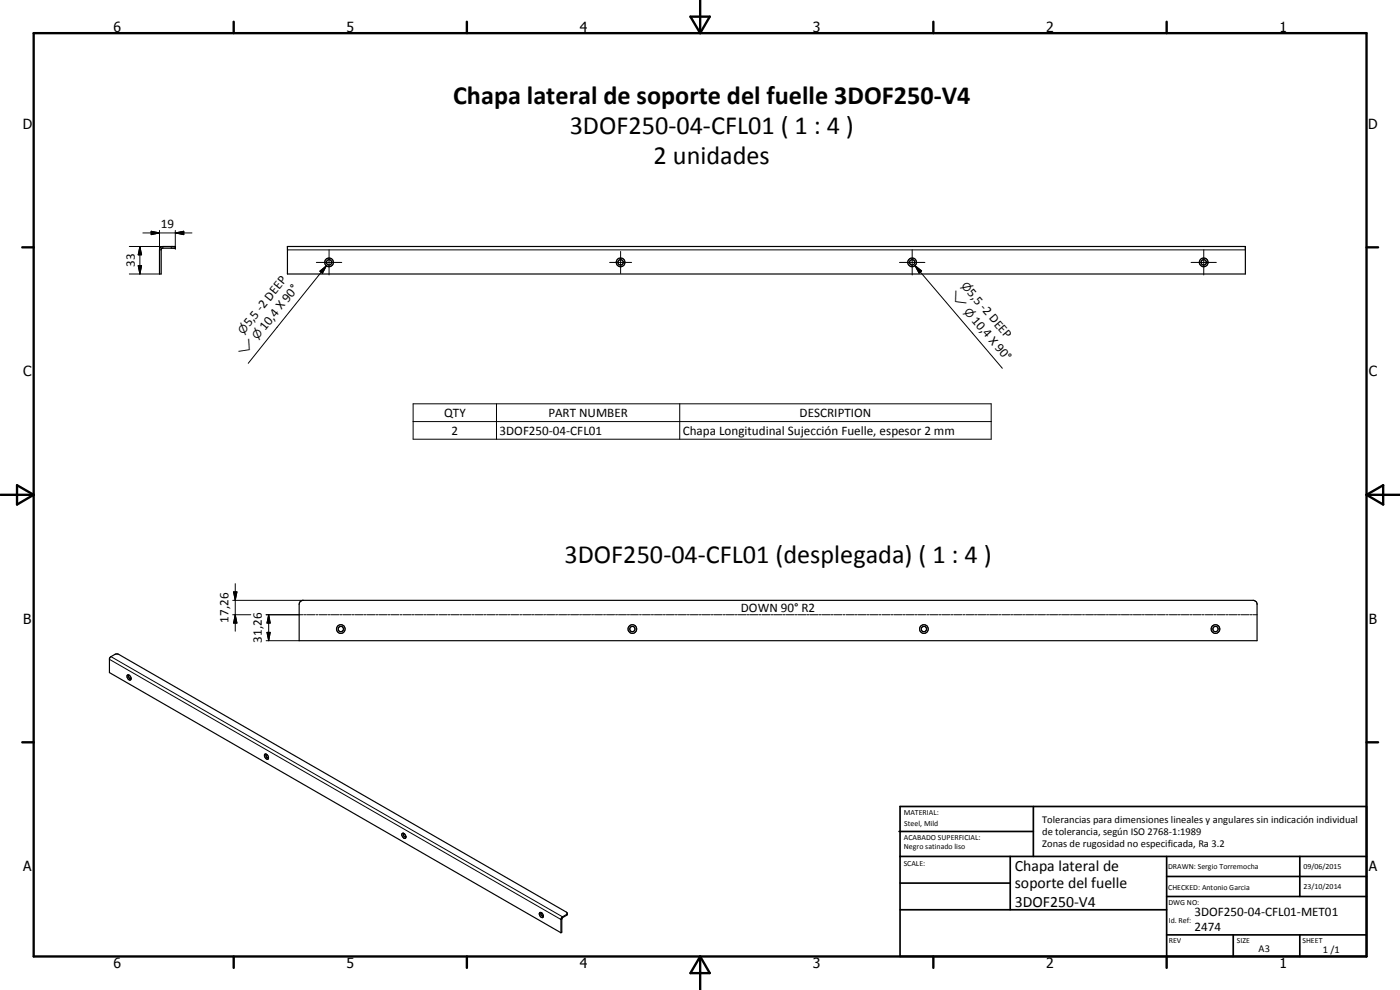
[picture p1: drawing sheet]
<svg xmlns="http://www.w3.org/2000/svg" width="420mm" height="297mm" viewBox="0 0 420 297" stroke-linecap="round" stroke-linejoin="round" font-family="sans-serif">
<g fill="none" stroke="#000" stroke-width=".35">
<path d="M48.1 74.3l.8-.3h3.7v.5h-3.9l-.2 .2-.1 7.5h-.5v-7.2zM86.3 74h287.4v8.2h-287.4zM90 180.6l.8-.5h285.4l.9 .5 .2 .5v11.1h-287.5v-10.8zM38.2 202.6a.86 .86 0 0 1 1 .4 .86 .86 0 0 1-.2 1 1.19 1.19 0 0 1-.8-1.4zM38.9 202.6h-.1a.49 .49 0 0 0-.1 .7 .49 .49 0 0 0 .6 .2M79.4 226.4a.89 .89 0 0 1 1 .4 .89 .89 0 0 1-.1 1 1.15 1.15 0 0 1-.9-1.4zM80.1 226.4a.46 .46 0 0 0-.2 .6 .46 .46 0 0 0 .6 .2M120.7 250.1a.88 .88 0 0 1 1 .4 .88 .88 0 0 1-.2 1.1 1.21 1.21 0 0 1-.8-1.5zM121.4 250.1a.46 .46 0 0 0-.2 .7 .46 .46 0 0 0 .6 .2M162 273.8a.82 .82 0 0 1 1 .5 .82 .82 0 0 1-.4 1 1.08 1.08 0 0 1-.6-1.5zM162.6 273.9a.45 .45 0 0 0-.2 .7 .45 .45 0 0 0 .7 .1M170.3 274.1l-.3-.4-134.4-77.4h-.9l-1.7 1.1-.2 4.4 135.5 78.1"/>
<path d="M170.3 274.1l-1.6 1.1-.4 .5v4.2M170.3 274.1l-.2 .5-1.5 1v4.1l-.3 .2"/>
<circle cx="98.8" cy="78.7" r="1.31"/>
<circle cx="98.8" cy="78.7" r=".81"/>
<circle cx="186.2" cy="78.7" r="1.31"/>
<circle cx="186.3" cy="78.7" r=".81"/>
<circle cx="273.7" cy="78.7" r="1.31"/>
<circle cx="273.8" cy="78.7" r=".81"/>
<circle cx="361.3" cy="78.7" r="1.31"/>
<circle cx="361.3" cy="78.7" r=".81"/>
<circle cx="102.3" cy="188.7" r="1.29"/>
<circle cx="102.3" cy="188.7" r=".81"/>
<circle cx="189.8" cy="188.8" r=".8"/>
<circle cx="189.8" cy="188.7" r="1.31"/>
<circle cx="277.3" cy="188.8" r=".79"/>
<circle cx="277.3" cy="188.7" r="1.29"/>
<circle cx="364.8" cy="188.8" r=".79"/>
<circle cx="364.8" cy="188.7" r="1.29"/>
</g>
<g fill="none" stroke="#000" stroke-width=".3">
<path d="M38.8 74h10.1v.5M41.5 79.7h1l-.5 2.5zM42 74l.5 2.5h-1zM42 74v8.2M42.9 69.9h14.7M45.4 69.4l2.5 .5-2.5 .5zM47.9 69.1v5.9h.5M51.4 74v.5M52.6 69.9l2.5-.5v1zM52.6 69.1v4.9M86.3 75h287.4M94.9 78.7h7.7"/>
<path d="M97.9 79.8l-23.4 29.2M98.8 74.9v7.6M183 78.7h6.6M186.3 75.4v6.6M269.9 78.7h7.7M273.8 74.9v7.6M274.6 79.7l2 1.6-.8 .7zM274.6 79.7l26.2 30.8M357.5 78.7h7.5M361.3 74.9v7.6M38.8 82.2h9.1M96 81.4l1.9-1.6-1.1 2.2z"/>
<path d="M124 121.2h173.5v10.6h-173.5zM124 126.5h173.5M149 121.2v10.6M204 121.2v10.6M70.1 177.6h1l-.5 2.5zM70.6 175.1v14.3M32.8 197.8l135.5 78.1 .3-.1M33.3 197l135.5 78.1v.2M69.8 184.4h5.5M69.8 180.1h21.2M70.6 184.4l.5 2.5h-1zM79.9 184.4h11.1"/>
<path d="M79.9 192.2h9.9M80.1 189.7h1l-.5 2.5zM80.6 184.4l.5 2.5h-1zM80.6 184.4v7.8M91.3 184.4h.6M92.1 184.4h2.5M94.9 184.4h.6M95.8 184.4h2.4M98.5 184.4h.6M99.3 184.4h2.5M102.1 184.4h.5M102.9 184.4h2.5"/>
<path d="M105.7 184.4h.5M106.5 184.4h2.5M109.3 184.4h.5M110.1 184.4h2.5M112.8 184.4h.6M113.7 184.4h2.5M116.4 184.4h.6M117.3 184.4h2.4M120 184.4h.6M120.9 184.4h2.4M123.6 184.4h.6M124.5 184.4h2.4"/>
<path d="M127.2 184.4h.6M128.1 184.4h2.4M130.8 184.4h.6M131.7 184.4h2.4M134.4 184.4h.6M135.3 184.4h2.4M138 184.4h.6M138.9 184.4h2.4M141.6 184.4h.6M142.5 184.4h2.4M145.2 184.4h.6M146.1 184.4h2.4"/>
<path d="M148.8 184.4h.6M149.7 184.4h2.4M152.3 184.4h.7M153.3 184.4h2.3M156 184.4h.5M156.9 184.4h2.4M159.5 184.4h.7M160.5 184.4h2.3M163.1 184.4h.6M164 184.4h2.4M166.7 184.4h.6M167.7 184.4h2.3"/>
<path d="M170.3 184.4h.6M171.2 184.4h2.4M173.9 184.4h.6M174.8 184.4h2.4M177.5 184.4h.6M178.4 184.4h2.4M181.1 184.4h.6M182 184.4h2.4M184.7 184.4h.6M185.6 184.4h2.4M188.3 184.4h.6M189.2 184.4h2.4"/>
<path d="M191.9 184.4h.6M192.8 184.4h2.4M195.5 184.4h.6M196.4 184.4h2.4M199.1 184.4h.6M200 184.4h2.4M202.7 184.4h.6M203.6 184.4h2.4M206.3 184.4h.6M207.2 184.4h2.4M209.9 184.4h.6M210.8 184.4h2.4"/>
<path d="M213.5 184.4h.6M214.4 184.4h2.3M217.1 184.4h.6M218 184.4h2.4M220.7 184.4h.6M221.6 184.4h2.3M224.2 184.4h.7M225.1 184.4h2.4M227.8 184.4h.6M228.8 184.4h2.3M231.4 184.4h.7M232.3 184.4h2.4"/>
<path d="M235 184.4h.6M235.9 184.4h2.4M238.6 184.4h.6M239.5 184.4h2.4M242.2 184.4h.6M243.1 184.4h2.4M245.8 184.4h.6M246.7 184.4h2.4M249.4 184.4h.6M250.3 184.4h2.4M253 184.4h.6M253.9 184.4h2.4"/>
<path d="M256.6 184.4h.6M257.5 184.4h2.4M260.2 184.4h.6M261.1 184.4h2.4M263.8 184.4h.6M264.7 184.4h2.4M267.4 184.4h.6M268.3 184.4h2.4M271 184.4h.6M271.9 184.4h2.4M274.6 184.4h.6M275.5 184.4h2.3"/>
<path d="M278.2 184.4h.6M279 184.4h2.5M281.8 184.4h.6M282.6 184.4h2.4M285.3 184.4h.7M286.2 184.4h2.4M289 184.4h.5M289.8 184.4h2.4M292.5 184.4h.6M293.4 184.4h2.4M296.1 184.4h.6M297 184.4h2.4"/>
<path d="M299.7 184.4h.6M300.6 184.4h2.4M303.3 184.4h.6M304.2 184.4h2.4M306.9 184.4h.6M307.8 184.4h2.4M310.5 184.4h.6M311.4 184.4h2.4M314.1 184.4h.6M315 184.4h2.4M317.7 184.4h.6M318.6 184.4h2.4"/>
<path d="M321.3 184.4h.6M322.1 184.4h2.5M324.9 184.4h.5M325.8 184.4h2.4M328.5 184.4h.6M329.3 184.4h2.5M332.1 184.4h.5M332.9 184.4h2.5M335.6 184.4h.6M336.5 184.4h2.5M339.2 184.4h.6M340.1 184.4h2.4"/>
<path d="M342.8 184.4h.6M343.7 184.4h2.4M346.4 184.4h.6M347.3 184.4h2.4M350 184.4h.6M350.9 184.4h2.4M353.6 184.4h.6M354.5 184.4h2.4M357.2 184.4h.6M358.1 184.4h2.4M360.8 184.4h.6M361.7 184.4h2.4"/>
<path d="M364.4 184.4h.6M365.3 184.4h2.4M368 184.4h.6M368.9 184.4h2.4M371.6 184.4h.6M372.5 184.4h2.4M375.2 184.4h.6M376.1 184.4h1.2M170 274.4v.3"/>
</g>
<g fill="#000">
<circle cx="52.6" cy="74.5" r=".18"/>
<circle cx="52.6" cy="74" r=".18"/>
</g>
<g fill="none" stroke="#000" stroke-width=".71">
<path d="M10.1 9.9h400v277.1h-400zM70.1 6.5v3.4M140.1 6.5v3.4M207.2 5h5.8l-2.9 4.9zM210.1 0v9.9M280.1 6.5v3.4M350.1 6.5v3.4M6.7 74.2h3.4M410.1 74.2h3.5M.1 148.5h10M5.1 145.6l5 2.9-5 2.9zM410.1 148.5h10"/>
<path d="M410.1 148.5l5-2.9v5.8zM6.7 222.7h3.4M410.1 222.7h3.5M70.1 287v3.4M140.1 287v3.4M210.1 287v10M210.1 287l2.9 5h-5.8zM280.1 287v3.4M350.1 287v3.4"/>
</g>
<g fill="none" stroke="#000" stroke-width=".51">
<path d="M269.8 249.5h40.3M270.1 242h140v45h-140zM270.1 257h140M303.2 257v16M310.1 242v15M350.1 257v30M390.1 257v12M270.1 265h33.1M270.1 273h80M350.1 269h60M350.1 263h60M350.1 280.5h60"/>
<path d="M370.1 280.5v6.5M390.1 280.5v6.5"/>
</g>
<path d="M41.5 79.7h1l-.5 2.5zM42 74l.5 2.5h-1zM45.4 69.4l2.5 .5-2.5 .5zM52.6 69.9l2.5-.5v1zM96 81.4l1.9-1.6-1.1 2.2zM274.6 79.7l2 1.6-.8 .7zM70.1 177.6h1l-.5 2.5zM70.6 184.4l.5 2.5h-1zM80.1 189.7h1l-.5 2.5zM80.6 184.4l.5 2.5h-1z" fill="#000"/>
<g font-size="7.9">
<text x="136" y="31.3">Chapa lateral de soporte del fuelle 3DOF250-V4</text>
<text x="171" y="40.3">3DOF250-04-CFL01 ( 1 : 4 )</text>
<text x="196.2" y="49.3">2 unidades</text>
<text x="169.4" y="169">3DOF250-04-CFL01 (desplegada) ( 1 : 4 )</text>
</g>
<g font-size="4.7">
<text x="304.6" y="261.2">Chapa lateral de</text>
<text x="304.6" y="266.6">soporte del fuelle</text>
<text x="304.6" y="272">3DOF250-V4</text>
</g>
<g font-size="4.2">
<text x="34" y="9.6">6</text>
<text x="104" y="9.6">5</text>
<text x="174" y="9.6">4</text>
<text x="244" y="9.6">3</text>
<text x="314" y="9.6">2</text>
<text x="384" y="9.6">1</text>
<text x="6.8" y="38.7">D</text>
<text x="410.6" y="38.7">D</text>
<text x="7" y="112.9">C</text>
<text x="410.8" y="112.9">C</text>
<text x="7" y="187.1">B</text>
<text x="410.8" y="187.1">B</text>
<text x="7" y="261.4">A</text>
<text x="410.8" y="261.4">A</text>
<text x="34" y="290.4">6</text>
<text x="104" y="290.4">5</text>
<text x="174" y="290.4">4</text>
<text x="244" y="290.4">3</text>
<text x="314" y="290.4">2</text>
<text x="384" y="290.4">1</text>
</g>
<g font-size="3.9">
<text x="48.3" y="68.4">19</text>
<text x="40.5" y="80.1" transform="rotate(-90 40.5 80.1)">33</text>
<text x="290.1" y="87.9" transform="rotate(50 290.1 87.9)">5,5 -2 DEEP</text>
<text x="74.8" y="98.2" transform="rotate(-51 74.8 98.2)">5,5 -2 DEEP</text>
<text x="79.6" y="99.3" transform="rotate(-51 79.6 99.3)">10,4 X 90°</text>
<text x="291.5" y="96.3" transform="rotate(50 291.5 96.3)">10,4 X 90°</text>
<text x="133.3" y="125.1">QTY</text>
<text x="164.6" y="125.1">PART NUMBER</text>
<text x="240" y="125.1">DESCRIPTION</text>
<text x="135.5" y="130.4">2</text>
<text x="149.9" y="130.4">3DOF250-04-CFL01</text>
<text x="204.9" y="130.5">Chapa Longitudinal Sujección Fuelle, espesor 2 mm</text>
<text x="222.4" y="183.6">DOWN 90° R2</text>
<text x="68.6" y="186.8" transform="rotate(-90 68.6 186.8)">17,26</text>
<text x="78.6" y="192.8" transform="rotate(-90 78.6 192.8)">31,26</text>
<text x="358.5" y="275">3DOF250-04-CFL01-MET01</text>
<text x="358.5" y="279.4">2474</text>
</g>
<g font-size="3.3">
<text x="285" y="88.6" transform="rotate(50 285 88.6)">w</text>
<text x="288.4" y="85.8" transform="rotate(50 288.4 85.8)">n</text>
<text x="289.1" y="93.5" transform="rotate(50 289.1 93.5)">n</text>
<text x="73.1" y="100.4" transform="rotate(-51 73.1 100.4)">n</text>
<text x="73.3" y="107.1" transform="rotate(-51 73.3 107.1)">w</text>
<text x="77.3" y="102.2" transform="rotate(-51 77.3 102.2)">n</text>
</g>
<g font-size="3.1">
<text x="312.7" y="246.8">Tolerancias para dimensiones lineales y angulares sin indicación individual</text>
<text x="312.7" y="250.4">de tolerancia, según ISO 2768-1:1989</text>
<text x="312.7" y="254">Zonas de rugosidad no especificada, Ra 3.2</text>
<text x="377.7" y="285.6">A3</text>
<text x="397" y="285.9">1 /1</text>
</g>
<g font-size="2.4">
<text x="271.2" y="244.4">MATERIAL:</text>
<text x="271.3" y="252">ACABADO SUPERFICIAL:</text>
<text x="271.4" y="247.9">Steel, Mild</text>
<text x="271.3" y="254.6">Negro satinado liso</text>
<text x="271.2" y="259.7">SCALE:</text>
<text x="350.6" y="260.8">DRAWN: Sergio Torremocha</text>
<text x="391.2" y="260.6">09/06/2015</text>
<text x="350.6" y="267">CHECKED: Antonio Garcia</text>
<text x="391.2" y="266.7">23/10/2014</text>
<text x="350.6" y="271.4">DWG NO:</text>
<text x="350.8" y="276.9">Id. Ref:</text>
<text x="350.8" y="282.8">REV</text>
<text x="371.2" y="282.9">SIZE</text>
<text x="390.9" y="282.9">SHEET</text>
</g>
</svg>
